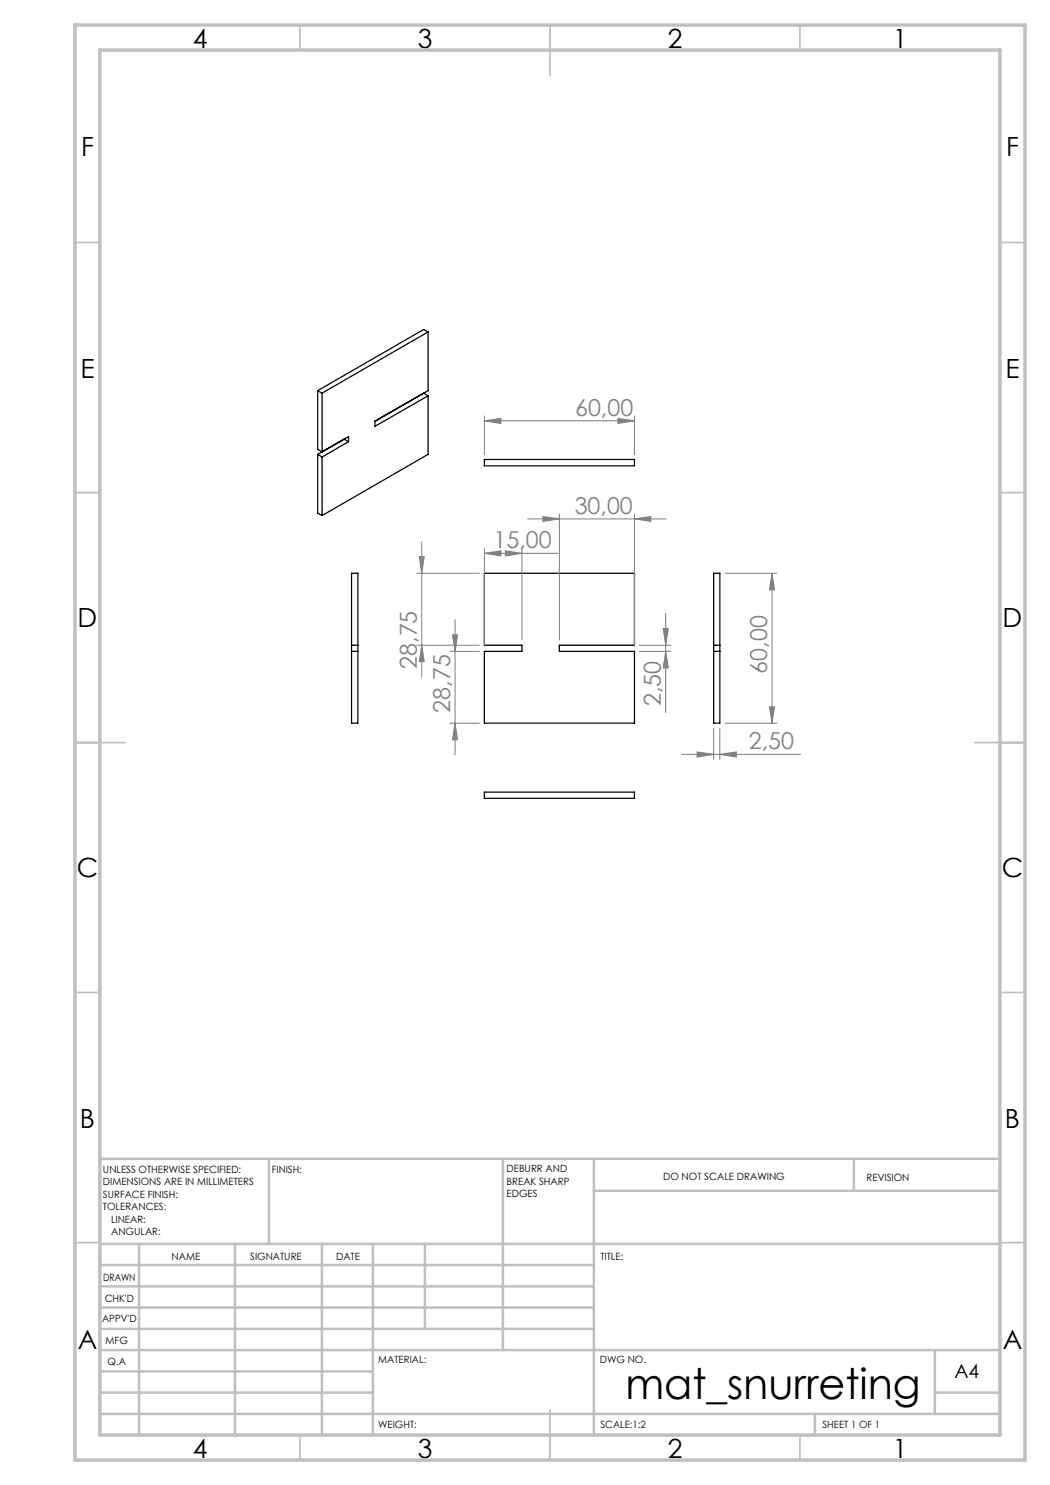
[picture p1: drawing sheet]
<svg xmlns="http://www.w3.org/2000/svg" width="210mm" height="297mm" viewBox="0 0 210 297" stroke-linecap="round" stroke-linejoin="round" font-family="sans-serif">
<g fill="none" stroke="#000" stroke-width=".25">
<path d="M63.5 78.1l.9 .5M63.5 78.1v11.7l.9 .6M64.4 78.6v11.8M84.7 78.6l.9 .6M85.6 79.2v11.7l-21.2 12.2M85.6 66.4l-21.2 12.2M85.6 66.4v11.7l-10.6 6.1v1.1l10.6-6.1M85.6 66.4l-.9-.5-21.2 12.2M63.5 90.9v11.7l.9 .5M63.5 90.9l.9 .5M64.4 91.4v11.7M68.8 87.8h.1"/>
<path d="M68.8 87.8l.9 .5M68.8 87.8l-5.3 3.1M69.7 88.3l-5.3 3.1M69.7 88.3v-1l-5.3 3.1M96.9 91.9h30v1.3h-30zM70.3 114.6h1.3v30h-1.3zM96.9 114.6h30v14.4h-15v1.3h15v14.3h-30v-14.3h7.5v-1.3h-7.5zM142.7 114.6h1.3v30h-1.3zM70.3 130.3h1.3M70.3 129h1.3M142.7 130.3h1.3M142.7 129h1.3"/>
<path d="M96.9 158.4h30v1.3h-30z"/>
</g>
<g fill="none" stroke="#808080" stroke-width=".2">
<path d="M96.9 84.2l3.3-.5v1zM96.9 83.2v7.7M96.9 84.2h30M123.6 83.7l3.3 .5-3.3 .5zM126.9 83.2v7.7M83.4 114.6h12.5M83.9 111.3h.9l-.5 3.3zM84.3 108.3v27.1M96.9 110.7l3.3-.5v1zM96.9 109.7v19.6M96.9 110.7h14.7M101.1 110.2l3.3 .5-3.3 .5z"/>
<path d="M104.4 109.7v18.3M105.5 103.8h27.7M108.6 103.3l3.3 .5-3.3 .5zM111.9 102.8v25.2M126.9 103.8l3.3-.5v1zM126.9 102.8v26.5M145 114.6h10.4M154.4 114.6l.5 3.4h-1zM154.4 114.6v30M83.4 129h12.5M84.3 129l.5 3.3h-.9zM90 130.3h5.9"/>
<path d="M90.5 127h1l-.5 3.3zM91 123.9v27.1M127.9 130.3h6.3M127.9 129h6.3M132.6 125.7h1.1l-.6 3.3zM133.1 130.3l.6 3.3h-1.1zM133.1 122.7v19.9M90 144.6h5.9M91 144.6l.5 3.4h-1zM136.4 150.9h23.7M139.4 150.4l3.3 .5-3.3 .5zM142.7 145.7v6.2"/>
<path d="M144 150.9l3.3-.5v1zM144 145.7v6.2M145 144.6h10.4M153.9 141.4h1l-.5 3.2z"/>
</g>
<g fill="none" stroke="#c0c0c0" stroke-width=".35">
<path d="M60 5v5M110 5v10M160 5v5M15 48.5h5M200 48.5h5M15 98.5h5M200 98.5h5M15 148.5h10M195 148.5h10M15 198.5h5M200 198.5h5M15 248.5h5"/>
<path d="M200 248.5h5M60 287v5M110 282v10M160 287v5"/>
</g>
<g fill="none" stroke="#c0c0c0" stroke-width=".5">
<path d="M53.8 231.8v17M100.6 231.8v38.2M118.8 231.8v55.2M118.8 238.2h81.2M170.8 231.8v6.4M200 231.8h-180v55.2M20 248.8h180M20 257.3h98.8M20 253h98.8M27.8 248.8v38.2M47 248.8v38.2M64.4 248.8v38.2"/>
<path d="M74.6 248.8v38.2M85 248.8v17M20 265.8h98.8M20 261.5h98.8M20 278.5h54.6M20 274.3h54.6M20 270h180M187 278.5h13M187 270v12.8M20 282.8h180M163 282.8v4.2"/>
</g>
<path d="M15 5h190v287h-190zM20 10h180v277h-180z" fill="none" stroke="#c0c0c0" stroke-width=".7"/>
<g fill="#808080">
<path d="M101.1 110.2l3.3 .5-3.3 .5zM96.9 110.7l3.3-.5v1zM126.9 103.8l3.3-.5v1zM108.6 103.3l3.3 .5-3.3 .5zM123.6 83.7l3.3 .5-3.3 .5zM96.9 84.2l3.3-.5v1z"/>
<path d="M139.4 150.4l3.3 .5-3.3 .5zM144 150.9l3.3-.5v1z"/>
<path d="M133.1 130.3l.6 3.3h-1.1zM132.6 125.7h1.1l-.6 3.3zM153.9 141.4h1l-.5 3.2zM154.4 114.6l.5 3.4h-1z"/>
<path d="M83.9 111.3h.9l-.5 3.3zM84.3 129l.5 3.3h-.9zM90.5 127h1l-.5 3.3zM91 144.6l.5 3.4h-1z"/>
</g>
<text font-size="8.5" x="125.1" y="279.7">mat_snurreting</text>
<g font-size="5.3">
<text x="38.5" y="9.5">4</text>
<text x="83.5" y="9.5">3</text>
<text x="133.5" y="9.5">2</text>
<text x="178.5" y="9.5">1</text>
<text x="16.2" y="31.2">F</text>
<text x="201.2" y="31.2">F</text>
<text x="16.1" y="75.5">E</text>
<text x="201.1" y="75.5">E</text>
<text x="15.5" y="125.5">D</text>
<text x="200.5" y="125.5">D</text>
<text x="15.4" y="175.5">C</text>
<text x="200.4" y="175.5">C</text>
<text x="16" y="225.5">B</text>
<text x="201" y="225.5">B</text>
<text x="15.5" y="269.7">A</text>
<text x="200.5" y="269.7">A</text>
<text x="38.5" y="291.5">4</text>
<text x="83.5" y="291.5">3</text>
<text x="133.5" y="291.5">2</text>
<text x="178.5" y="291.5">1</text>
</g>
<g font-size="4.7" fill="#808080">
<text x="115" y="83.1">60,00</text>
<text x="114.9" y="102.8">30,00</text>
<text x="98.7" y="109.6">15,00</text>
<text x="83.4" y="133.8" transform="rotate(-90 83.4 133.8)">28,75</text>
<text x="153.4" y="134.7" transform="rotate(-90 153.4 134.7)">60,00</text>
<text x="90" y="142.5" transform="rotate(-90 90 142.5)">28,75</text>
<text x="132.1" y="141.2" transform="rotate(-90 132.1 141.2)">2,50</text>
<text x="149.8" y="149.9">2,50</text>
</g>
<text font-size="3.9" x="190.9" y="275.5">A4</text>
<g font-size="2">
<text x="20.6" y="234.6">UNLESS OTHERWISE SPECIFIED:</text>
<text x="20.6" y="237.1">DIMENSIONS ARE IN MILLIMETERS</text>
<text x="20.6" y="239.6">SURFACE FINISH:</text>
<text x="54.4" y="234.6">FINISH:</text>
<text x="101.3" y="234.5">DEBURR AND</text>
<text x="101.3" y="237">BREAK SHARP</text>
<text x="101.3" y="239.5">EDGES</text>
<text x="132.6" y="236">DO NOT SCALE DRAWING</text>
<text x="173.3" y="236.2">REVISION</text>
<text x="20.6" y="242.1">TOLERANCES:</text>
<text x="22.2" y="244.6">LINEAR:</text>
<text x="22.2" y="247.1">ANGULAR:</text>
<text x="34.3" y="252">NAME</text>
<text x="50" y="251.9">SIGNATURE</text>
<text x="67.2" y="251.9">DATE</text>
<text x="120.1" y="251.9">TITLE:</text>
<text x="20.6" y="256.1">DRAWN</text>
<text x="20.9" y="260.3">CHK'D</text>
<text x="20.4" y="264.4">APPV'D</text>
<text x="21.1" y="268.8">MFG</text>
<text x="21.5" y="273">Q.A</text>
<text x="75.6" y="272.5">MATERIAL:</text>
<text x="120" y="272.5">DWG NO.</text>
<text x="75.6" y="285.5">WEIGHT:</text>
<text x="120.1" y="285.6">SCALE:1:2</text>
<text x="164.5" y="285.6">SHEET 1 OF 1</text>
</g>
</svg>
